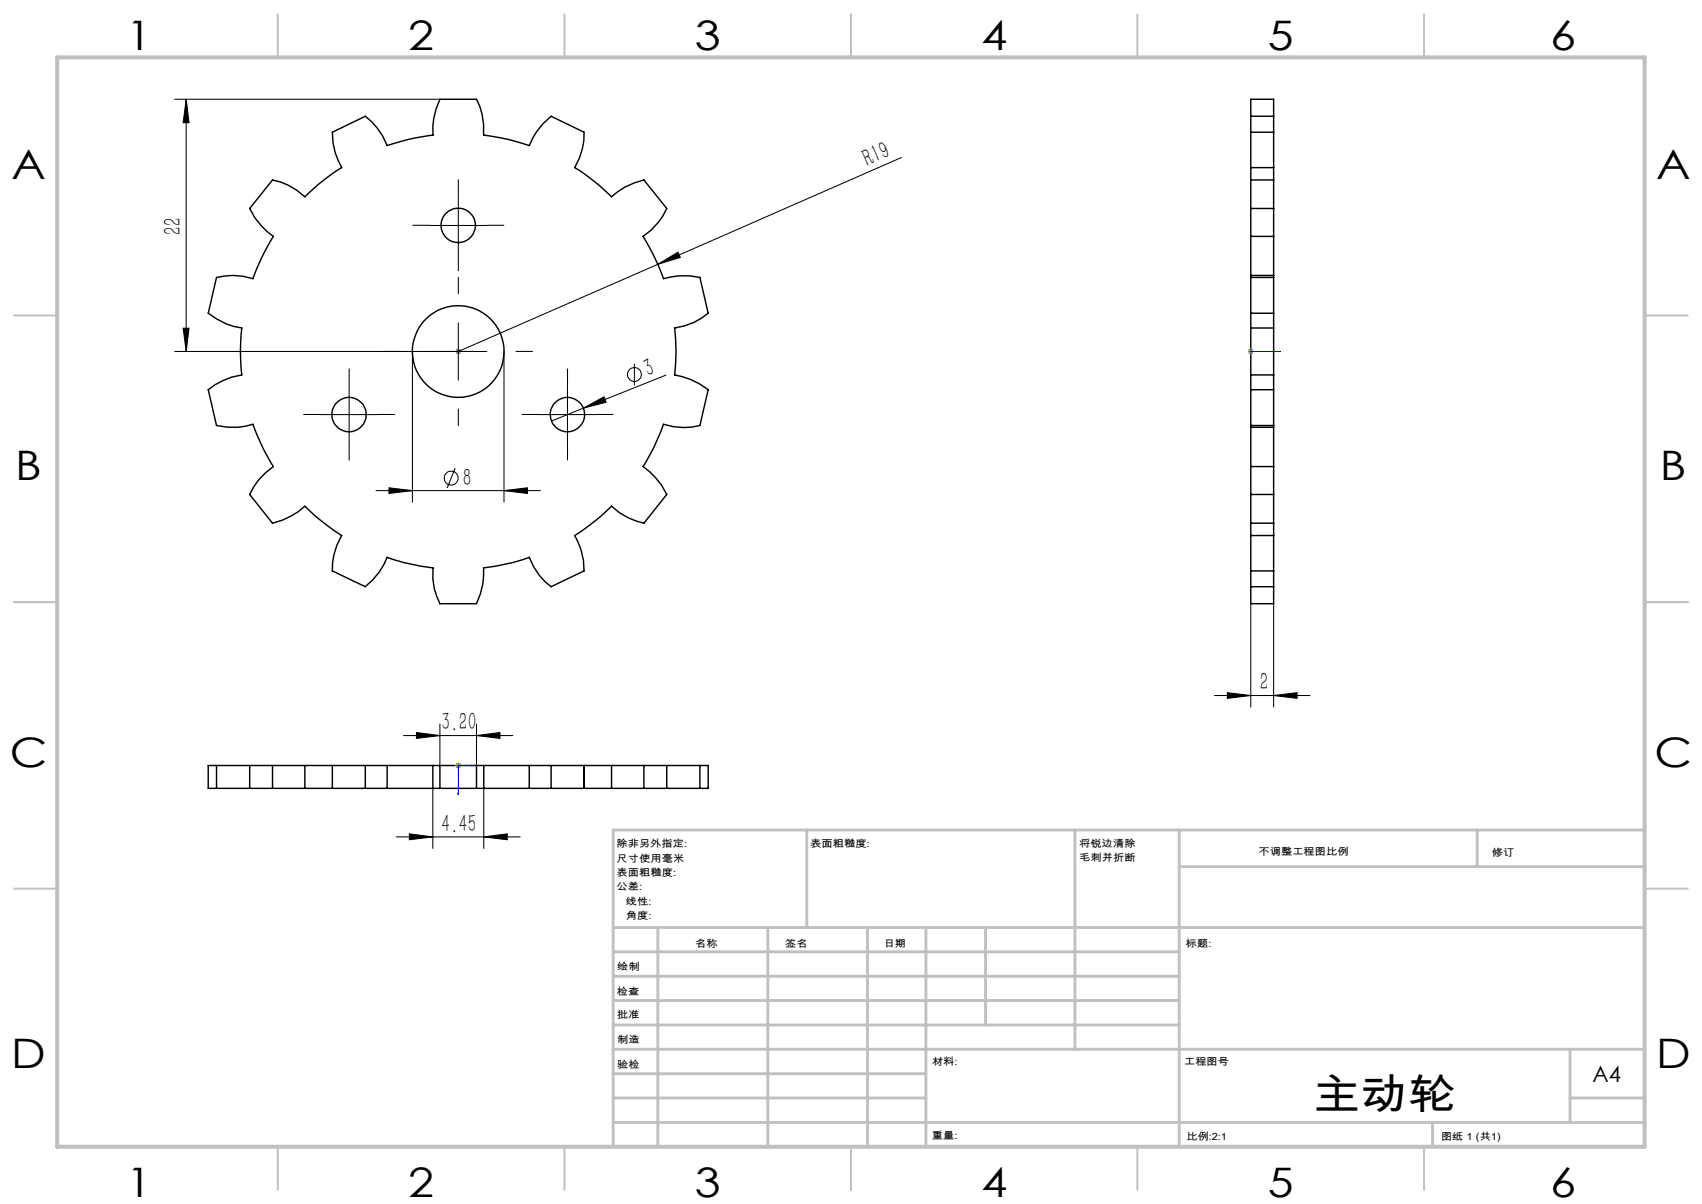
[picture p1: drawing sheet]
<svg xmlns="http://www.w3.org/2000/svg" width="297mm" height="210mm" viewBox="0 0 297 210" stroke-linecap="round" stroke-linejoin="round" font-family="sans-serif">
<g fill="none" stroke="#000" stroke-width=".25">
<path d="M47.6 31.4a11.3 11.3 0 0 1 5.6 2.9 37.2 37.2 0 0 1 6.4-5.1 11.9 11.9 0 0 1-1.6-6.1l5.7-2.8a11.6 11.6 0 0 1 3.9 5.1 38.8 38.8 0 0 1 8-1.8 11.8 11.8 0 0 1 1.2-6.3h6.3a11.4 11.4 0 0 1 1.3 6.3 39.2 39.2 0 0 1 8 1.8 12.1 12.1 0 0 1 3.8-5.1l5.7 2.8a11.5 11.5 0 0 1-1.6 6.1 37.2 37.2 0 0 1 6.4 5.1 12.2 12.2 0 0 1 5.7-2.9l3.9 5a11.5 11.5 0 0 1-4.1 4.8 39.4 39.4 0 0 1 3.6 7.4 12.6 12.6 0 0 1 6.3-.2l1.5 6.2a11.3 11.3 0 0 1-5.9 2.6 34 34 0 0 1 0 8.2 12.9 12.9 0 0 1 5.9 2.6l-1.5 6.2a11.4 11.4 0 0 1-6.3-.2 36.8 36.8 0 0 1-3.6 7.4 12.6 12.6 0 0 1 4.1 4.8l-3.9 5.1a11.8 11.8 0 0 1-5.7-3 39.8 39.8 0 0 1-6.4 5.1 11.9 11.9 0 0 1 1.6 6.2l-5.7 2.7a11.1 11.1 0 0 1-3.8-5.1 39.2 39.2 0 0 1-8 1.9 12.4 12.4 0 0 1-1.3 6.2h-6.3a10.8 10.8 0 0 1-1.2-6.2 38.8 38.8 0 0 1-8-1.9 12.1 12.1 0 0 1-3.9 5.1l-5.7-2.7a11.3 11.3 0 0 1 1.6-6.2 39.8 39.8 0 0 1-6.4-5.1 12.7 12.7 0 0 1-5.6 3l-4-5.1a11.5 11.5 0 0 1 4.1-4.8 36.8 36.8 0 0 1-3.6-7.4 11.6 11.6 0 0 1-6.3 .2l-1.5-6.2a12.1 12.1 0 0 1 5.9-2.6 34 34 0 0 1 0-8.2 12 12 0 0 1-5.9-2.6l1.5-6.2a11.4 11.4 0 0 1 6.3 .2 39.4 39.4 0 0 1 3.6-7.4 12.6 12.6 0 0 1-4.1-4.8zM218.3 36.4v4.8M218.3 29.2v2.2M218.3 23.1v6.1M218.3 20.2v-2.9h3.9v2.9M218.3 23.1v-2.8h3.9v2.8M218.3 31.4v5M218.3 36.4h3.9M218.3 31.4h3.9M218.3 29.2h3.9M218.3 23.1h3.9M222.2 36.4v4.8"/>
<path d="M222.2 29.2v2.2M222.2 23.1v6.1M222.2 31.4v5M218.3 54.6v2.6M218.3 48.4v-.4h3.9v.4M218.3 57.2v8.2M218.3 41.2v6.8M218.3 54.6h3.9M218.3 57.2h3.9M218.3 48.4v6.2M218.3 48.4h3.9M218.3 41.2h3.9"/>
<path d="M222.2 54.6v2.6M222.2 57.2v8.2M222.2 41.2v6.8M222.2 48.4v6.2M218.3 65.4v2.6M218.3 74.6v6.8M218.3 68v6.5h3.9v-6.5M218.3 65.4h3.9M218.3 68h3.9M218.3 74.2h3.9M222.2 65.4v2.6M222.2 74.6v6.8"/>
<path d="M218.3 81.4v4.8M218.3 91.3v2.1M218.3 93.4v6.2M218.3 99.6v2.7h3.9v-2.7M218.3 86.2v5.1M218.3 81.4h3.9M218.3 86.2h3.9M218.3 91.3h3.9M218.3 93.4h3.9M218.3 99.6h3.9M222.2 81.4v4.8M222.2 91.3v2.1"/>
<path d="M222.2 93.4v6.2M222.2 86.2v5.1M218.3 102.4v2.9h3.9v-2.9M37.8 137.5h5.7M37.8 133.5h5.7M37.8 133.5h-1.5v4h1.5M37.8 133.5v4M47.6 137.5h5.6M47.6 133.5h5.6M47.6 133.5h-4v4h4M47.6 133.5v4M53.2 137.5h4.8"/>
<path d="M53.2 133.5h4.8M53.2 133.5v4M58 137.5h5.7M58 133.5h5.7M58 133.5v4M63.7 137.5h3.9M63.7 133.5h3.9M63.7 133.5v4M67.6 137.5h8M67.6 133.5h8M67.6 133.5v4M76.8 133.5h-1.3v4h1.3"/>
<path d="M76.8 133.5v4M76.8 137.5h6.3M76.8 133.5h6.3M83.1 137.5h9.3M83.1 133.5h9.3M83.1 133.5v4M84.4 133.5v4M92.4 137.5h3.8M92.4 133.5h3.8M92.4 133.5v4M96.2 137.5h5.7M96.2 133.5h5.7"/>
<path d="M96.2 133.5v4M101.9 137.5h.1M101.9 133.5h.1M101.9 133.5v4M102 133.5v4M102 137.5h4.7M102 133.5h4.7M106.7 137.5h5.7M106.7 133.5h5.7M106.7 133.5v4M112.4 133.5h3.9v4h-3.9M112.4 133.5v4"/>
<path d="M116.4 137.5h5.7M116.4 133.5h5.7M122.1 133.5h1.5v4h-1.5M122.1 133.5v4"/>
<circle cx="80" cy="39.3" r="3"/>
<circle cx="60.9" cy="72.3" r="3"/>
<circle cx="80" cy="61.3" r="8"/>
<circle cx="99" cy="72.3" r="3"/>
</g>
<g fill="none" stroke="#000" stroke-width=".18">
<path d="M30.5 17.3h46.3M32.5 17.3l.5 4.1h-1zM32.5 17.3v44M75 39.3h9.9M80 34.3v10M157.3 27.5l-42.5 18.6M32 57.2h1l-.5 4.1zM80 56.3v10M114.8 46.1l3.5-2.1 .4 .9zM114.8 46.1l-34.8 15.2M30.5 61.3h54.4M55.9 72.3h10"/>
<path d="M60.9 67.3v10M72 61.3v26.3M87.9 61.3v26.3M94 72.3h10M99 67.3v10M101.8 71.2l3.6-2 .4 1zM101.8 71.2l-5.6 2.2M110.7 63.5v3.7M116.2 65.4l-14.4 5.8M65.6 85.6h28.7M67.9 85.1l4.1 .5-4.1 .5zM79.4 81.7l-1.4 3.4"/>
<path d="M87.9 85.6l4.1-.5v1zM218.3 105.3v18M222.2 105.3v18M70.4 128.3h19.1M72.7 127.8l4.1 .5-4.1 .5zM75.5 137.5v10.5M76.8 126.3v7.2M83.1 128.3l4.1-.5v1zM83.1 126.3v7.2M84.4 137.5v10.5M211.9 121.3h16.7M214.2 120.8l4.1 .5-4.1 .5z"/>
<path d="M222.2 121.3l4.1-.5v1zM69.2 146h21.6M71.4 145.4l4.1 .6-4.1 .5zM84.4 146l4.1-.6v1.1z"/>
<circle cx="110.7" cy="65.3" r="1.21"/>
<circle cx="78.7" cy="83.4" r="1.22"/>
</g>
<g fill="none" stroke="#00f" stroke-width=".18">
<path d="M79.9 61.3h.1zM80 61.3h.1M80 61.3h2.5M80.2 61.3h-.1h.1M82.5 61.3h-.2h.2M218.2 61.3h.1zM218.3 61.3h.1M218.3 61.3h5.1M218.8 61.3h-.1h.1M223.4 61.3h-.3h.3M79.9 138.4h.1v.3zM79.9 133.9l.1 .1z"/>
<path d="M80.1 133.5h.1zM82.3 133.4l.2 .1-.2 .1zM82.5 133.5h-2.5v5.2"/>
</g>
<path d="M79.4 61.3h1.1M79.6 61l.7 .7M80 60.8v1M80.3 61l-.7 .7M217.8 61.3h1M217.9 61l.7 .7M218.3 60.8v1M218.6 61l-.7 .7M79.4 133.5h1.1M79.6 133.2l.7 .7M80 133v1M80.3 133.2l-.7 .7" fill="none" stroke="#808080" stroke-width=".18"/>
<g fill="none" stroke="#000" stroke-width=".18" stroke-dasharray="30.5 1.3 1.3 1.3" stroke-linecap="butt">
<path d="M75 39.3h-3M80 34.3v-3M85 39.3h3M80 51.3v-3M80 44.3v3M55.9 72.3h-3M60.9 67.3v-3M60.9 77.3v3M65.9 72.3h3M70 61.3h-3M80 71.3v3M90 61.3h3"/>
<path d="M94 72.3h-3M99 67.3v-3M99 77.3v3M104 72.3h3"/>
</g>
<g fill="none" stroke="#c0c0c0" stroke-width=".35">
<path d="M48.5 2.5v7.5M98.5 2.5v7.5M148.5 2.5v7.5M198.5 2.5v7.5M248.5 2.5v7.5M2.5 55h7.5M287 55h7.5M2.5 105h7.5M287 105h7.5M2.5 155h7.5M287 155h7.5M48.5 200v7.5"/>
<path d="M98.5 200v7.5M148.5 200v7.5M198.5 200v7.5M248.5 200v7.5"/>
</g>
<g fill="none" stroke="#c0c0c0" stroke-width=".5">
<path d="M140.8 144.8v17M187.6 144.8v38.2M205.8 144.8v55.2M205.8 151.2h81.2M257.8 144.8v6.4M287 144.8h-180v55.2M107 161.8h180M107 178.8h98.8M107 174.5h98.8M107 170.3h98.8M107 166h98.8M114.8 161.8v38.2"/>
<path d="M134 161.8v38.2M151.4 161.8v38.2M161.6 161.8v38.2M172 161.8v17M107 195.8h180M107 191.5h54.6M107 187.3h54.6M107 183h180M250 195.8v4.2M274 191.5h13M274 183v12.8"/>
</g>
<path d="M10 10h277v190h-277z" fill="none" stroke="#c0c0c0" stroke-width=".7"/>
<g fill="#00f">
<path d="M82.3 61.3h.2zM79.9 61.3h.1z"/>
<path d="M218.7 61.3h.1zM82.3 133.4v.2l.2-.1zM79.9 138.4l.1 .3v-.3z"/>
<path d="M80.1 61.3h.1zM218.2 61.3h.1zM223.1 61.3h.3zM80.1 133.5h.1zM79.9 133.9l.1 .1z"/>
</g>
<g fill="#000">
<path d="M114.8 46.1l3.5-2.1 .4 .9zM101.8 71.2l3.6-2 .4 1z"/>
<path d="M32 57.2h1l-.5 4.1zM32.5 17.3l.5 4.1h-1z"/>
<path d="M67.9 85.1l4.1 .5-4.1 .5zM87.9 85.6l4.1-.5v1zM72.7 127.8l4.1 .5-4.1 .5zM83.1 128.3l4.1-.5v1zM71.4 145.4l4.1 .6-4.1 .5zM84.4 146l4.1-.6v1.1z"/>
<path d="M222.2 121.3l4.1-.5v1zM214.2 120.8l4.1 .5-4.1 .5z"/>
</g>
<text font-size="7.4" x="229.1" y="193.5">主动轮</text>
<g font-size="7.1">
<text x="22" y="8.7">1</text>
<text x="71.2" y="8.7">2</text>
<text x="121.2" y="8.7">3</text>
<text x="171.2" y="8.7">4</text>
<text x="221.2" y="8.7">5</text>
<text x="270.5" y="8.7">6</text>
<text x="2" y="31.2">A</text>
<text x="289" y="31.2">A</text>
<text x="2.7" y="83.7">B</text>
<text x="289.7" y="83.7">B</text>
<text x="1.7" y="133.7">C</text>
<text x="288.7" y="133.7">C</text>
<text x="2" y="186.2">D</text>
<text x="289" y="186.2">D</text>
<text x="22" y="208.7">1</text>
<text x="71.2" y="208.7">2</text>
<text x="121.2" y="208.7">3</text>
<text x="171.2" y="208.7">4</text>
<text x="221.2" y="208.7">5</text>
<text x="270.5" y="208.7">6</text>
</g>
<g font-size="4.4">
<text x="151.4" y="29.1" transform="rotate(-24 151.4 29.1)">R19</text>
<text x="31.6" y="41" transform="rotate(-90 31.6 41)">22</text>
<text x="113.1" y="65.8" transform="rotate(-22 113.1 65.8)">3</text>
<text x="80.7" y="84.7">8</text>
<text x="219.9" y="120.4">2</text>
<text x="77" y="127.4">3.20</text>
<text x="77" y="145.1">4.45</text>
</g>
<text font-size="3.9" x="277.9" y="188.8">A4</text>
<g font-size="1.7">
<text x="107.6" y="147.8">除非另外指定:</text>
<text x="141.4" y="147.8">表面粗糙度:</text>
<text x="188.3" y="147.7">将锐边清除</text>
<text x="219.6" y="149.2">不调整工程图比例</text>
<text x="260.3" y="149.4">修订</text>
<text x="107.6" y="150.3">尺寸使用毫米</text>
<text x="107.6" y="152.8">表面粗糙度:</text>
<text x="107.6" y="155.3">公差:</text>
<text x="188.3" y="150.2">毛刺并折断</text>
<text x="109.2" y="160.3">角度:</text>
<text x="109.2" y="157.8">线性:</text>
<text x="121.3" y="165.2">名称</text>
<text x="137" y="165.1">签名</text>
<text x="154.2" y="165.1">日期</text>
<text x="207" y="165.1">标题:</text>
<text x="107.6" y="173.5">检查</text>
<text x="107.7" y="169.3">绘制</text>
<text x="107.6" y="177.5">批准</text>
<text x="107.7" y="182">制造</text>
<text x="162.6" y="185.7">材料:</text>
<text x="206.6" y="185.7">工程图号</text>
<text x="107.7" y="186.3">验检</text>
<text x="162.6" y="198.7">重量:</text>
<text x="207.1" y="198.8">比例:2:1</text>
<text x="251.5" y="198.8">图纸 1 (共1)</text>
</g>
</svg>
